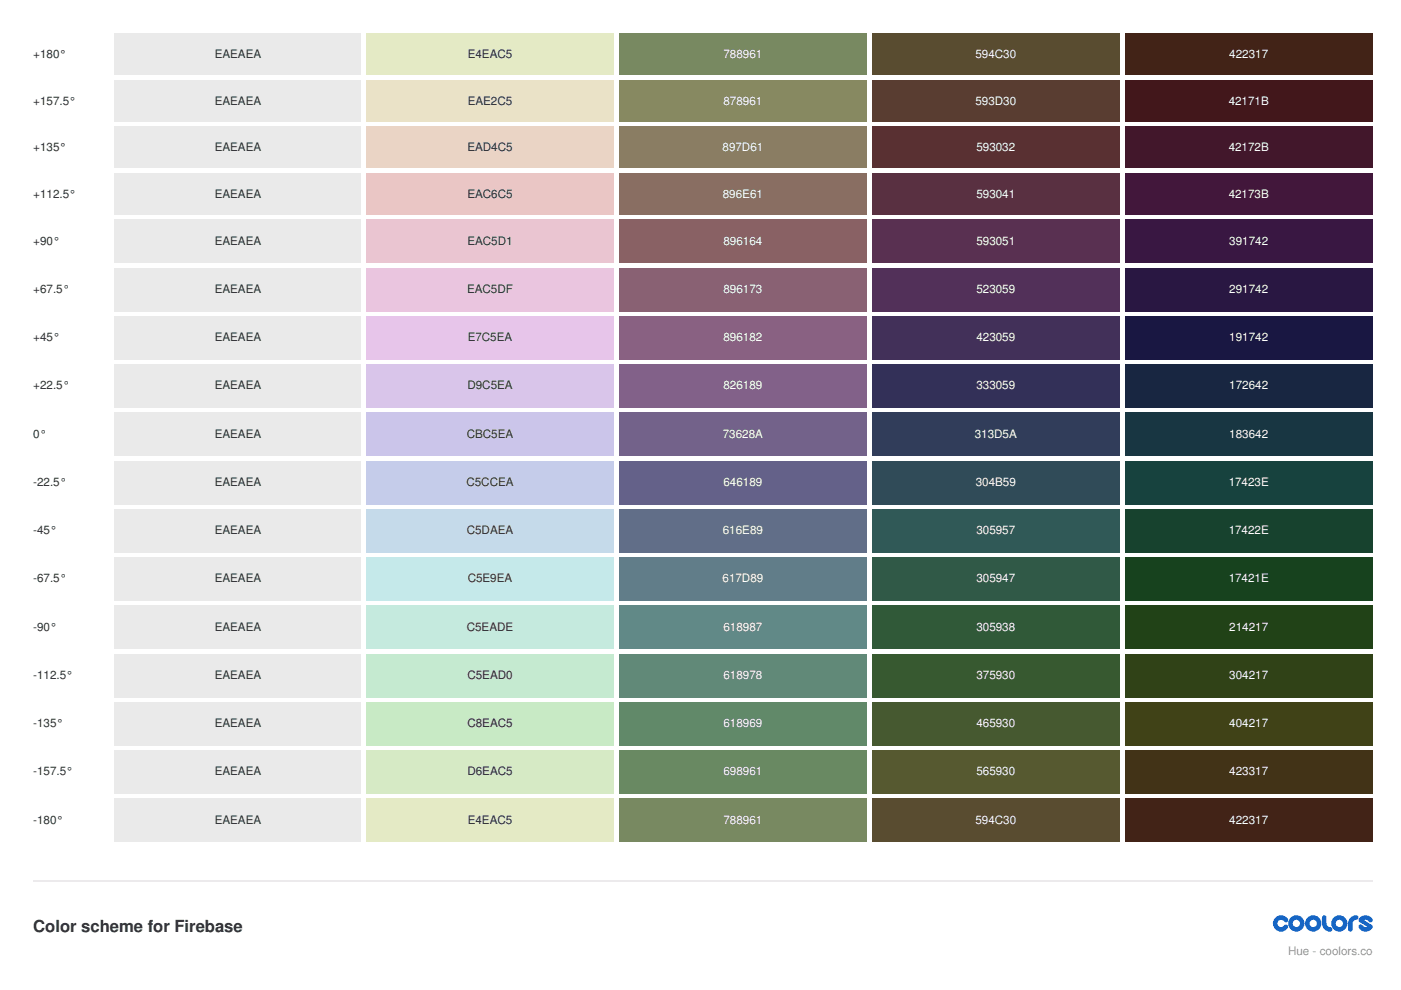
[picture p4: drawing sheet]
<svg xmlns="http://www.w3.org/2000/svg" width="297mm" height="210mm" viewBox="0 0 297 210" stroke-linecap="round" stroke-linejoin="round" font-family="sans-serif">
<path d="M24.3 7.1h52.3v8.8h-52.3z" fill="#eaeaea"/>
<path d="M77.6 7.1h52.6v8.8h-52.6z" fill="#e4eac5"/>
<path d="M131.2 7.1h52.6v8.8h-52.6z" fill="#788961"/>
<path d="M184.9 7.1h52.5v8.8h-52.5z" fill="#594c30"/>
<path d="M238.5 7.1h52.5v8.8h-52.5z" fill="#422317"/>
<path d="M24.3 16.9h52.3v8.9h-52.3z" fill="#eaeaea"/>
<path d="M77.6 16.9h52.6v8.9h-52.6z" fill="#eae2c5"/>
<path d="M131.2 16.9h52.6v8.9h-52.6z" fill="#878961"/>
<path d="M184.9 16.9h52.5v8.9h-52.5z" fill="#593d30"/>
<path d="M238.5 16.9h52.5v8.9h-52.5z" fill="#42171b"/>
<path d="M24.3 26.8h52.3v8.8h-52.3z" fill="#eaeaea"/>
<path d="M77.6 26.8h52.6v8.8h-52.6z" fill="#ead4c5"/>
<path d="M131.2 26.8h52.6v8.8h-52.6z" fill="#897d61"/>
<path d="M184.9 26.8h52.5v8.8h-52.5z" fill="#593032"/>
<path d="M238.5 26.8h52.5v8.8h-52.5z" fill="#42172b"/>
<path d="M24.3 36.7h52.3v8.8h-52.3z" fill="#eaeaea"/>
<path d="M77.6 36.7h52.6v8.8h-52.6z" fill="#eac6c5"/>
<path d="M131.2 36.7h52.6v8.8h-52.6z" fill="#896e61"/>
<path d="M184.9 36.7h52.5v8.8h-52.5z" fill="#593041"/>
<path d="M238.5 36.7h52.5v8.8h-52.5z" fill="#42173b"/>
<path d="M24.3 46.6h52.3v9.1h-52.3z" fill="#eaeaea"/>
<path d="M77.6 46.6h52.6v9.1h-52.6z" fill="#eac5d1"/>
<path d="M131.2 46.6h52.6v9.1h-52.6z" fill="#896164"/>
<path d="M184.9 46.6h52.5v9.1h-52.5z" fill="#593051"/>
<path d="M238.5 46.6h52.5v9.1h-52.5z" fill="#391742"/>
<path d="M24.3 56.8h52.3v9.2h-52.3z" fill="#eaeaea"/>
<path d="M77.6 56.8h52.6v9.2h-52.6z" fill="#eac5df"/>
<path d="M131.2 56.8h52.6v9.2h-52.6z" fill="#896173"/>
<path d="M184.9 56.8h52.5v9.2h-52.5z" fill="#523059"/>
<path d="M238.5 56.8h52.5v9.2h-52.5z" fill="#291742"/>
<path d="M24.3 67h52.3v9.2h-52.3z" fill="#eaeaea"/>
<path d="M77.6 67h52.6v9.2h-52.6z" fill="#e7c5ea"/>
<path d="M131.2 67h52.6v9.2h-52.6z" fill="#896182"/>
<path d="M184.9 67h52.5v9.2h-52.5z" fill="#423059"/>
<path d="M238.5 67h52.5v9.2h-52.5z" fill="#191742"/>
<path d="M24.3 77.3h52.3v9.1h-52.3z" fill="#eaeaea"/>
<path d="M77.6 77.3h52.6v9.1h-52.6z" fill="#d9c5ea"/>
<path d="M131.2 77.3h52.6v9.1h-52.6z" fill="#826189"/>
<path d="M184.9 77.3h52.5v9.1h-52.5z" fill="#333059"/>
<path d="M238.5 77.3h52.5v9.1h-52.5z" fill="#172642"/>
<path d="M24.3 87.5h52.3v9.2h-52.3z" fill="#eaeaea"/>
<path d="M77.6 87.5h52.6v9.2h-52.6z" fill="#cbc5ea"/>
<path d="M131.2 87.5h52.6v9.2h-52.6z" fill="#73628a"/>
<path d="M184.9 87.5h52.5v9.2h-52.5z" fill="#313d5a"/>
<path d="M238.5 87.5h52.5v9.2h-52.5z" fill="#183642"/>
<path d="M24.3 97.7h52.3v9.2h-52.3z" fill="#eaeaea"/>
<path d="M77.6 97.7h52.6v9.2h-52.6z" fill="#c5ccea"/>
<path d="M131.2 97.7h52.6v9.2h-52.6z" fill="#646189"/>
<path d="M184.9 97.7h52.5v9.2h-52.5z" fill="#304b59"/>
<path d="M238.5 97.7h52.5v9.2h-52.5z" fill="#17423e"/>
<path d="M24.3 108h52.3v9.1h-52.3z" fill="#eaeaea"/>
<path d="M77.6 108h52.6v9.1h-52.6z" fill="#c5daea"/>
<path d="M131.2 108h52.6v9.1h-52.6z" fill="#616e89"/>
<path d="M184.9 108h52.5v9.1h-52.5z" fill="#305957"/>
<path d="M238.5 108h52.5v9.1h-52.5z" fill="#17422e"/>
<path d="M24.3 118.2h52.3v9.2h-52.3z" fill="#eaeaea"/>
<path d="M77.6 118.2h52.6v9.2h-52.6z" fill="#c5e9ea"/>
<path d="M131.2 118.2h52.6v9.2h-52.6z" fill="#617d89"/>
<path d="M184.9 118.2h52.5v9.2h-52.5z" fill="#305947"/>
<path d="M238.5 118.2h52.5v9.2h-52.5z" fill="#17421e"/>
<path d="M24.3 128.4h52.3v9.2h-52.3z" fill="#eaeaea"/>
<path d="M77.6 128.4h52.6v9.2h-52.6z" fill="#c5eade"/>
<path d="M131.2 128.4h52.6v9.2h-52.6z" fill="#618987"/>
<path d="M184.9 128.4h52.5v9.2h-52.5z" fill="#305938"/>
<path d="M238.5 128.4h52.5v9.2h-52.5z" fill="#214217"/>
<path d="M24.3 138.6h52.3v9.2h-52.3z" fill="#eaeaea"/>
<path d="M77.6 138.6h52.6v9.2h-52.6z" fill="#c5ead0"/>
<path d="M131.2 138.6h52.6v9.2h-52.6z" fill="#618978"/>
<path d="M184.9 138.6h52.5v9.2h-52.5z" fill="#375930"/>
<path d="M238.5 138.6h52.5v9.2h-52.5z" fill="#304217"/>
<path d="M24.3 148.9h52.3v9.1h-52.3z" fill="#eaeaea"/>
<path d="M77.6 148.9h52.6v9.1h-52.6z" fill="#c8eac5"/>
<path d="M131.2 148.9h52.6v9.1h-52.6z" fill="#618969"/>
<path d="M184.9 148.9h52.5v9.1h-52.5z" fill="#465930"/>
<path d="M238.5 148.9h52.5v9.1h-52.5z" fill="#404217"/>
<path d="M24.3 159.1h52.3v9.2h-52.3z" fill="#eaeaea"/>
<path d="M77.6 159.1h52.6v9.2h-52.6z" fill="#d6eac5"/>
<path d="M131.2 159.1h52.6v9.2h-52.6z" fill="#698961"/>
<path d="M184.9 159.1h52.5v9.2h-52.5z" fill="#565930"/>
<path d="M238.5 159.1h52.5v9.2h-52.5z" fill="#423317"/>
<path d="M24.3 169.3h52.3v9.2h-52.3z" fill="#eaeaea"/>
<path d="M77.6 169.3h52.6v9.2h-52.6z" fill="#e4eac5"/>
<path d="M131.2 169.3h52.6v9.2h-52.6z" fill="#788961"/>
<path d="M184.9 169.3h52.5v9.2h-52.5z" fill="#594c30"/>
<path d="M238.5 169.3h52.5v9.2h-52.5z" fill="#422317"/>
<path d="M7.1 186.8h283.9" fill="none" stroke="#ececec" stroke-width=".35"/>
<g fill="#06f">
<path d="M270.4 194.6a1.72 1.72 0 0 1 2.6 .2 .52 .52 0 0 1-.2 .8 .52 .52 0 0 1-.7-.4 .77 .77 0 0 0-1.1 .1 .77 .77 0 0 0 .2 1.1 .77 .77 0 0 0 1-.2 .48 .48 0 0 1 .7-.1 .48 .48 0 0 1 .1 .7 1.73 1.73 0 0 1-2.5 .3 1.73 1.73 0 0 1-.1-2.5z"/>
<path d="M280.5 194.1h.4l.3 .3v1.4a.77 .77 0 0 0 .8 .8 .48 .48 0 0 1 .5 .4 .48 .48 0 0 1-.5 .5 1.73 1.73 0 0 1-1.7-1.7v-1.3z"/>
<path d="M286.3 194.6l.8-.5h.4a.48 .48 0 0 1 .5 .4 .48 .48 0 0 1-.5 .5 .77 .77 0 0 0-.7 .8v1.2a.48 .48 0 0 1-.5 .5 .48 .48 0 0 1-.5-.5 2.69 2.69 0 0 1 .5-2.4z"/>
<path d="M288.4 194.5a1.72 1.72 0 0 1 2.6 .3 .52 .52 0 0 1-.3 .7 .52 .52 0 0 1-.7-.3l-.5-.2-.3 .1 1.6 1 .2 .2v.5a1.69 1.69 0 0 1-3-.3 .48 .48 0 0 1 .3-.5 .48 .48 0 0 1 .6 .2l.4 .3h.6l-1.8-1.2v-.5z"/>
<path d="M273.1 195.8a1.75 1.75 0 0 0 3.5 0 1.75 1.75 0 0 0-3.5 0zM274.1 195.8a.77 .77 0 0 1 1.5 0 .77 .77 0 0 1-1.5 0z"/>
<path d="M276.7 195.8a1.75 1.75 0 0 0 3.5 0 1.75 1.75 0 0 0-3.5 0zM277.7 195.8a.77 .77 0 0 1 1.5 0 .77 .77 0 0 1-1.5 0z"/>
<path d="M282.2 195.8a1.75 1.75 0 0 0 3.5 0 1.75 1.75 0 0 0-3.5 0zM283.2 195.8a.77 .77 0 0 1 1.5 0 .77 .77 0 0 1-1.5 0z"/>
</g>
<text font-size="3.5" fill="#2d2d2f" x="7.1" y="197.6">Color scheme for Firebase</text>
<g font-size="2.5" fill="#2d2d2f">
<text x="7.1" y="12.3">+180°</text>
<text x="45.5" y="12.3">EAEAEA</text>
<text x="99.2" y="12.3">E4EAC5</text>
<text x="7.1" y="22.2">+157.5°</text>
<text x="45.5" y="22.2">EAEAEA</text>
<text x="99.2" y="22.2">EAE2C5</text>
<text x="7.1" y="32.1">+135°</text>
<text x="45.5" y="32.1">EAEAEA</text>
<text x="99.1" y="32.1">EAD4C5</text>
<text x="7.1" y="42">+112.5°</text>
<text x="45.5" y="42">EAEAEA</text>
<text x="99.1" y="42">EAC6C5</text>
<text x="7.1" y="51.9">+90°</text>
<text x="45.5" y="51.9">EAEAEA</text>
<text x="99.1" y="51.9">EAC5D1</text>
<text x="7.1" y="62.1">+67.5°</text>
<text x="45.5" y="62.1">EAEAEA</text>
<text x="99" y="62.1">EAC5DF</text>
<text x="7.1" y="72.3">+45°</text>
<text x="45.5" y="72.3">EAEAEA</text>
<text x="99.2" y="72.3">E7C5EA</text>
<text x="7.1" y="82.6">+22.5°</text>
<text x="45.5" y="82.6">EAEAEA</text>
<text x="99.1" y="82.6">D9C5EA</text>
<text x="7.1" y="92.8">0°</text>
<text x="45.5" y="92.8">EAEAEA</text>
<text x="99" y="92.8">CBC5EA</text>
<text x="7.1" y="103">-22.5°</text>
<text x="45.5" y="103">EAEAEA</text>
<text x="98.9" y="103">C5CCEA</text>
<text x="7.1" y="113.2">-45°</text>
<text x="45.5" y="113.2">EAEAEA</text>
<text x="99" y="113.2">C5DAEA</text>
<text x="7.1" y="123.5">-67.5°</text>
<text x="45.5" y="123.5">EAEAEA</text>
<text x="99.2" y="123.5">C5E9EA</text>
<text x="7.1" y="133.7">-90°</text>
<text x="45.5" y="133.7">EAEAEA</text>
<text x="99" y="133.7">C5EADE</text>
<text x="7.1" y="143.9">-112.5°</text>
<text x="45.5" y="143.9">EAEAEA</text>
<text x="99.1" y="143.9">C5EAD0</text>
<text x="7.1" y="154.2">-135°</text>
<text x="45.5" y="154.2">EAEAEA</text>
<text x="99.1" y="154.2">C8EAC5</text>
<text x="7.1" y="164.4">-157.5°</text>
<text x="45.5" y="164.4">EAEAEA</text>
<text x="99.1" y="164.4">D6EAC5</text>
<text x="7.1" y="174.6">-180°</text>
<text x="45.5" y="174.6">EAEAEA</text>
<text x="99.2" y="174.6">E4EAC5</text>
</g>
<g font-size="2.5" fill="#fff">
<text x="153.4" y="12.3">788961</text>
<text x="206.8" y="12.3">594C30</text>
<text x="260.6" y="12.3">422317</text>
<text x="153.4" y="22.2">878961</text>
<text x="206.8" y="22.2">593D30</text>
<text x="260.5" y="22.2">42171B</text>
<text x="153.2" y="32.1">897D61</text>
<text x="207" y="32.1">593032</text>
<text x="260.5" y="32.1">42172B</text>
<text x="153.3" y="42">896E61</text>
<text x="207" y="42">593041</text>
<text x="260.5" y="42">42173B</text>
<text x="153.4" y="51.9">896164</text>
<text x="207" y="51.9">593051</text>
<text x="260.6" y="51.9">391742</text>
<text x="153.4" y="62.1">896173</text>
<text x="207" y="62.1">523059</text>
<text x="260.6" y="62.1">291742</text>
<text x="153.4" y="72.3">896182</text>
<text x="207" y="72.3">423059</text>
<text x="260.6" y="72.3">191742</text>
<text x="153.4" y="82.6">826189</text>
<text x="207" y="82.6">333059</text>
<text x="260.6" y="82.6">172642</text>
<text x="153.3" y="92.8">73628A</text>
<text x="206.7" y="92.8">313D5A</text>
<text x="260.6" y="92.8">183642</text>
<text x="153.4" y="103">646189</text>
<text x="206.9" y="103">304B59</text>
<text x="260.5" y="103">17423E</text>
<text x="153.3" y="113.2">616E89</text>
<text x="207" y="113.2">305957</text>
<text x="260.5" y="113.2">17422E</text>
<text x="153.2" y="123.5">617D89</text>
<text x="207" y="123.5">305947</text>
<text x="260.5" y="123.5">17421E</text>
<text x="153.4" y="133.7">618987</text>
<text x="207" y="133.7">305938</text>
<text x="260.6" y="133.7">214217</text>
<text x="153.4" y="143.9">618978</text>
<text x="207" y="143.9">375930</text>
<text x="260.6" y="143.9">304217</text>
<text x="153.4" y="154.2">618969</text>
<text x="207" y="154.2">465930</text>
<text x="260.6" y="154.2">404217</text>
<text x="153.4" y="164.4">698961</text>
<text x="207" y="164.4">565930</text>
<text x="260.6" y="164.4">423317</text>
<text x="153.4" y="174.6">788961</text>
<text x="206.8" y="174.6">594C30</text>
<text x="260.6" y="174.6">422317</text>
</g>
<text font-size="2.5" fill="#97969c" x="273.1" y="202.5">Hue - coolors.co</text>
</svg>
